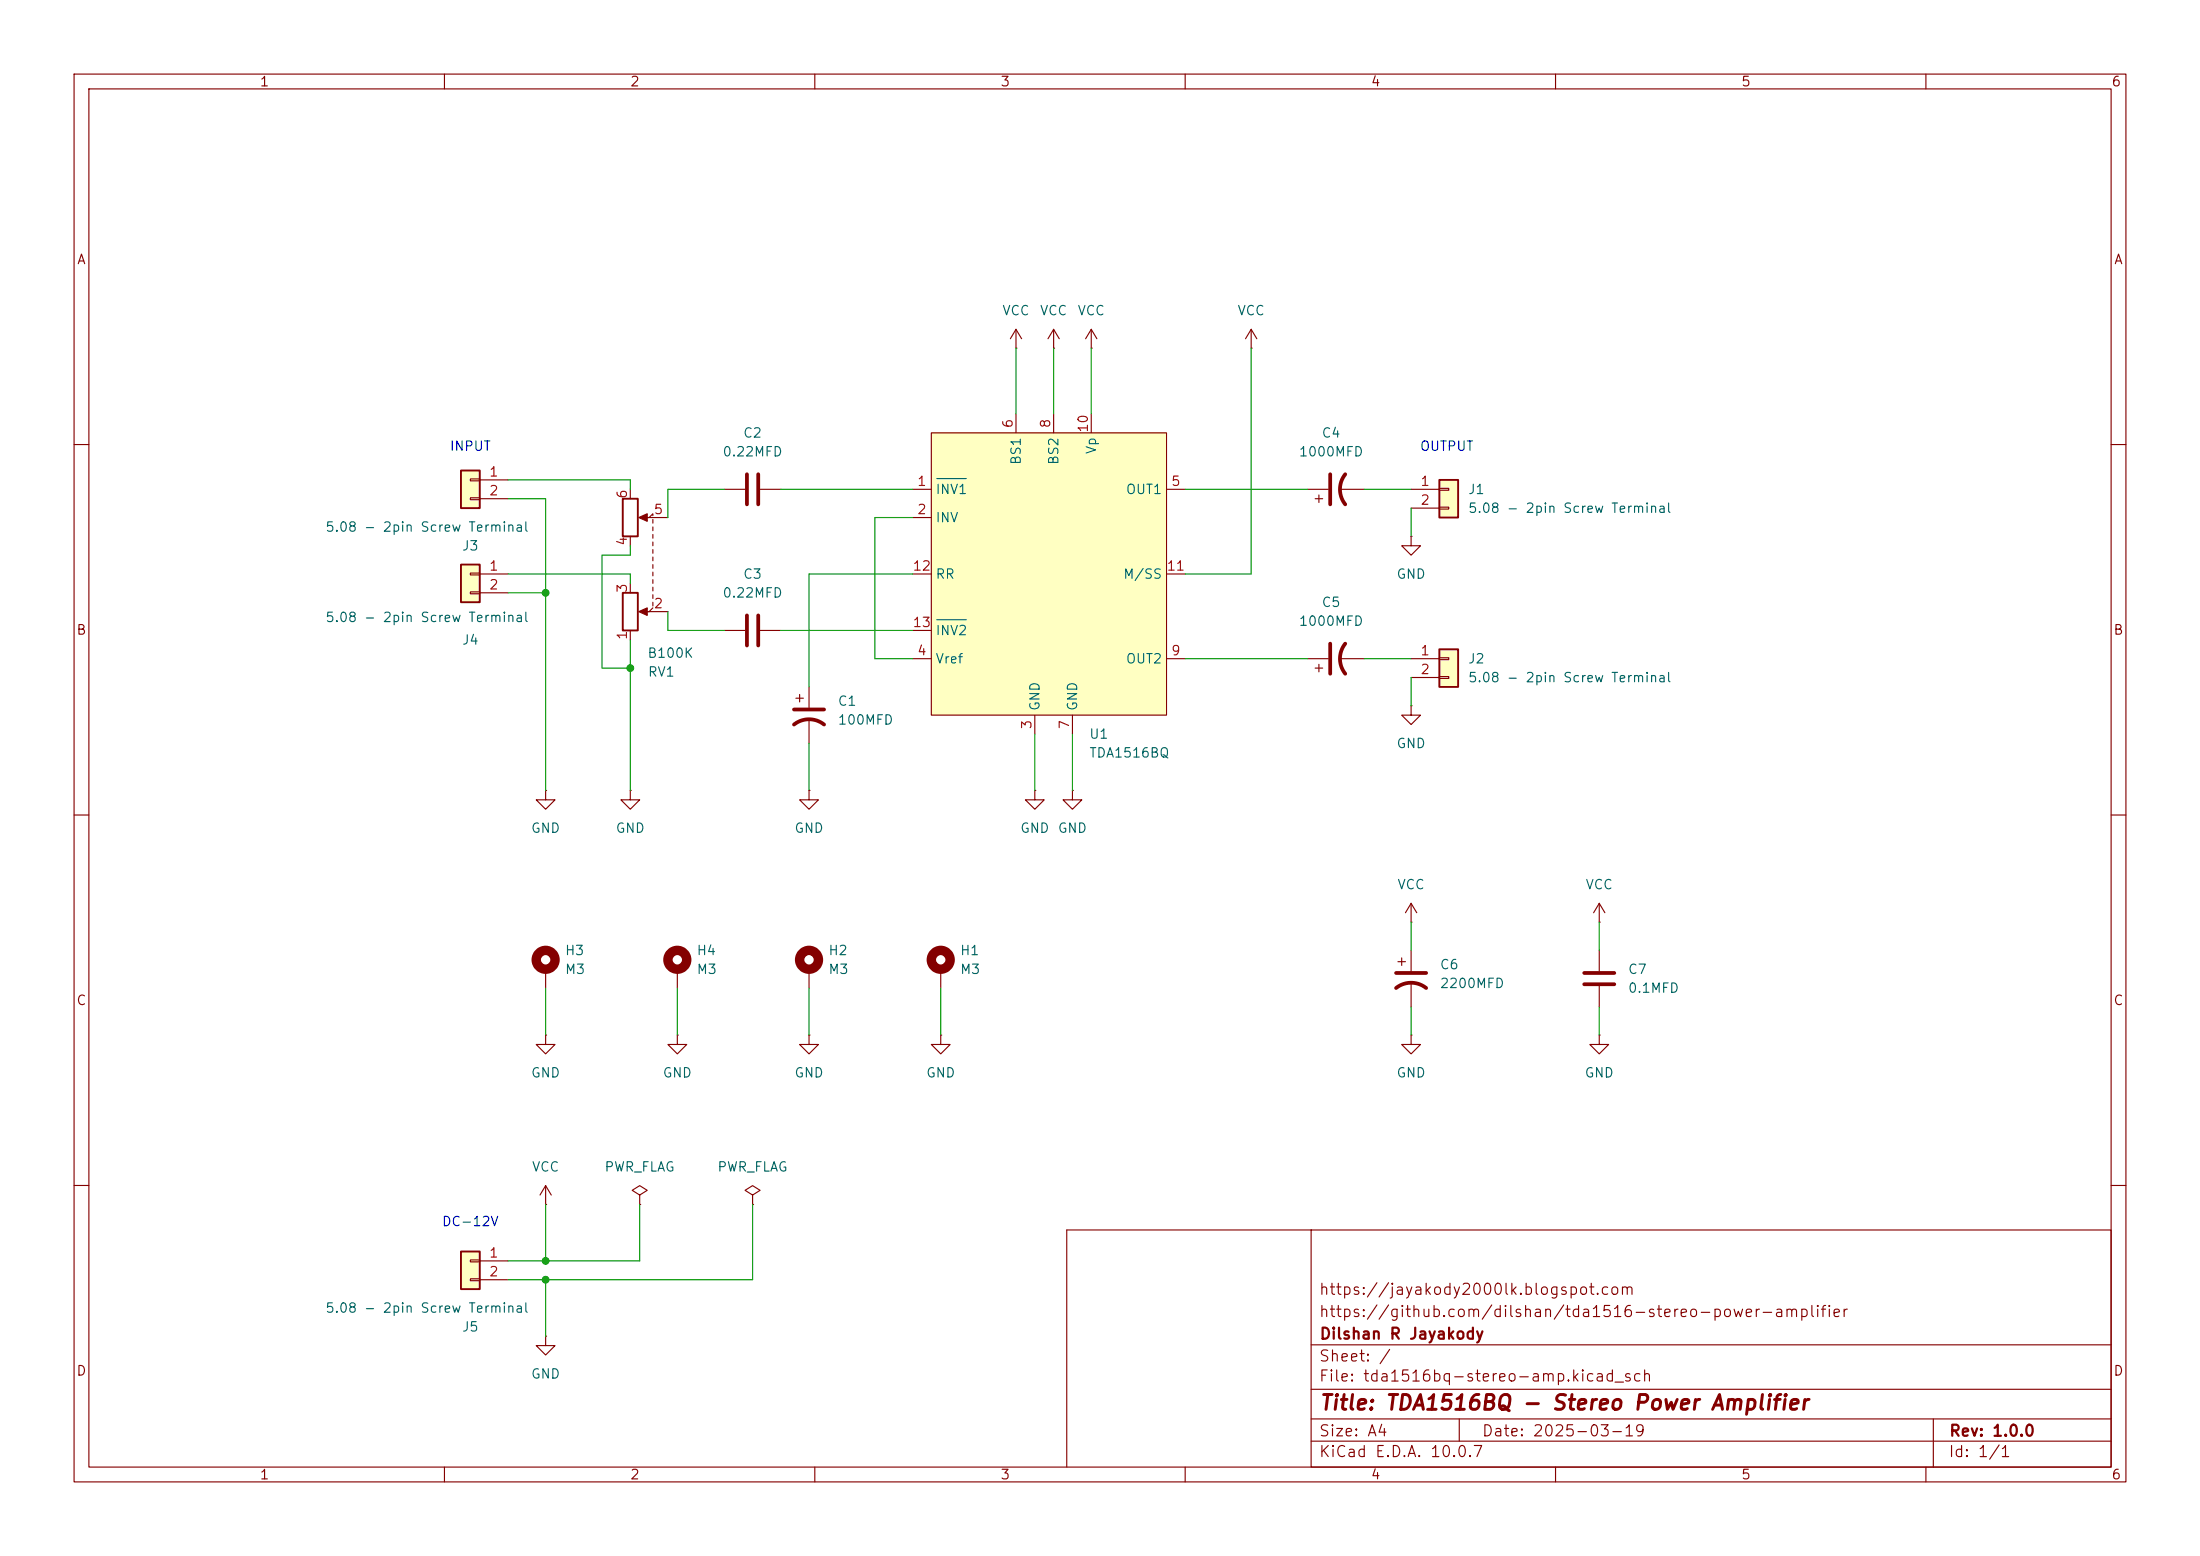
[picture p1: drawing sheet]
<svg xmlns="http://www.w3.org/2000/svg" width="297mm" height="210mm" viewBox="0 0 297 210" stroke-linecap="round" stroke-linejoin="round" font-family="sans-serif">
<g fill="none" stroke="#840000" stroke-width=".15">
<path d="M10 10h277v190h-277zM12 12h273v186h-273zM60 10v2M110 10v2M160 10v2M210 10v2M260 10v2M10 60h2M285 60h2M10 110h2M285 110h2M215.9 128.3v2.8"/>
<path d="M215.9 133.1v2.8M10 160h2M177 166h108v32h-108zM177 166h-33v32M285 160h2M60 198v2M110 198v2M160 198v2M177 194.5h108M177 191.5h108M177 187.5h108M177 181.5h108"/>
<path d="M197 191.5v3M210 198v2M260 198v2M261 191.5v6.5"/>
</g>
<path d="M213.9 132.8h4M213.9 131.3h4" fill="none" stroke="#840000" stroke-width=".51"/>
<path d="M62.2 168.9h2.6v5.1h-2.6z" fill="#ffffc2"/>
<path d="M62.2 168.9h2.6v5.1h-2.6z" fill="none" stroke="#840000" stroke-width=".25"/>
<g fill="none" stroke="#840000" stroke-width=".15">
<path d="M176.5 66h2.8M177.5 67.3h1.1M178.1 66.8v1M180.8 66h3.3M73.7 106.7v1.3h1.2l-1.2 1.2-1.3-1.2h1.3M73.7 106.7h.1M85.1 106.7v1.3h1.3l-1.3 1.2-1.3-1.2h1.3M85.1 106.7h.1M63.5 170.1h1.3v.2h-1.3zM63.5 172.6h1.3v.2h-1.3zM64.8 170.2h3.8M64.8 172.7h3.8"/>
<path d="M73.7 162.6h.1M73.7 160l-.8 1.3M73.7 160l.7 1.3M73.7 160v2.6M86.4 161.3l1-.6-1-.7-1.1 .7 1.1 .6v1.3M86.4 162.6h.1M101.6 161.3l1-.6-1-.7-1 .7 1 .6v1.3M101.6 162.6h.1M73.7 180.3v1.3h1.2l-1.2 1.3-1.3-1.3h1.3M73.7 180.3h.1"/>
</g>
<path d="M179.6 64v4.1M181.6 64a3.3 3.3 0 0 0 0 4.1" fill="none" stroke="#840000" stroke-width=".51"/>
<path d="M194.3 64.8h2.5v5.1h-2.5z" fill="#ffffc2"/>
<path d="M194.3 64.8h2.5v5.1h-2.5z" fill="none" stroke="#840000" stroke-width=".25"/>
<path d="M190.5 66h3.8M190.5 68.6h3.8M194.3 65.9h1.3v.3h-1.3zM194.3 68.5h1.3v.2h-1.3zM176.5 88.9h2.8M177.5 90.2h1.1M178.1 89.7v1M180.8 88.9h3.3M190.5 95.3v1.2h1.3l-1.3 1.3-1.3-1.3h1.3M190.5 95.3h.1" fill="none" stroke="#840000" stroke-width=".15"/>
<path d="M179.6 86.9v4M181.6 86.9a3.3 3.3 0 0 0 0 4" fill="none" stroke="#840000" stroke-width=".51"/>
<path d="M194.3 87.6h2.5v5.1h-2.5z" fill="#ffffc2"/>
<path d="M194.3 87.6h2.5v5.1h-2.5z" fill="none" stroke="#840000" stroke-width=".25"/>
<g fill="none" stroke="#840000" stroke-width=".15">
<path d="M190.5 72.4v1.3h1.3l-1.3 1.2-1.3-1.2h1.3M190.5 72.4h.1M190.5 88.9h3.8M190.5 91.4h3.8M194.3 88.8h1.3v.2h-1.3zM194.3 91.3h1.3v.3h-1.3zM188.7 129.8h1M189.2 129.3v1M190.5 124.5h.1M190.5 139.7v1.3h1.3l-1.3 1.2-1.3-1.2h1.3M190.5 139.7h.1M190.5 121.9l-.8 1.3"/>
<path d="M190.5 121.9l.8 1.3M190.5 121.9v2.6M190.5 128.3v2.8M190.5 132.6v3.3M215.9 124.5h.1M215.9 139.7v1.3h1.3l-1.3 1.2-1.3-1.2h1.3M215.9 139.7h.1M215.9 121.9l-.8 1.3M215.9 121.9l.8 1.3M215.9 121.9v2.6"/>
</g>
<path d="M188.5 133.4a3.3 3.3 0 0 1 4 0M188.5 131.3h4" fill="none" stroke="#840000" stroke-width=".51"/>
<path d="M125.7 58.4h31.8v38.1h-31.8z" fill="#ffffc2"/>
<g fill="none" stroke="#840000" stroke-width=".15">
<path d="M125.7 58.4h31.8v38.1h-31.8zM137.2 47h.1M137.2 44.5v2.5M137.2 55.9v2.5M137.2 44.5l-.8 1.2M137.2 44.5l.7 1.2M142.2 47h.1M142.2 44.5v2.5M142.2 55.9v2.5M142.2 44.5l-.7 1.2M142.2 44.5l.8 1.2M147.3 47h.1"/>
<path d="M147.3 44.5v2.5M147.3 55.9v2.5M147.3 44.5l-.7 1.2M147.3 44.5l.8 1.2M168.9 47h.1M168.9 44.5l-.8 1.2M168.9 44.5l.8 1.2M168.9 44.5v2.5M85.1 66v1.3M85.1 72.4v1.3M85.1 78.7v1.3M86.6 69.9h3.6"/>
<path d="M88.1 69.6v-.3l-.5 .6M88.1 70.1v.5M88.1 71.1v.5M88.1 72.1v.5M88.1 73.2v.5M88.1 74.2v.5M88.1 75.2v.5M88.1 76.2v.5M88.1 77.2v.5M88.1 78.2v.5M88.1 79.2v.6M97.8 66h2.8"/>
<path d="M102.6 66h2.8M123.2 66h2.5M123.2 69.9h2.5M123.2 77.5h2.5M157.5 66h2.5M157.5 77.5h2.5M85.1 85.1v1.3M86.6 82.6h3.6M88.1 82l-.5 .6M88.1 80.3v.5M88.1 81.3v.5M97.8 85.1h2.8"/>
<path d="M102.6 85.1h2.8M107.4 94.2h1.1M107.9 93.7v1M109.2 92.7v2.8M109.2 97v3.3M123.2 88.9h2.5M123.2 85.1h2.5M139.7 96.5v2.6M144.8 96.5v2.6M157.5 88.9h2.5M109.2 106.7v1.3h1.3l-1.3 1.2-1.3-1.2h1.3M109.2 106.7h.1"/>
<path d="M139.7 106.7v1.3h1.3l-1.3 1.2-1.3-1.2h1.3M139.7 106.7h.1M144.8 106.7v1.3h1.2l-1.2 1.2-1.3-1.2h1.3M144.8 106.7h.1M91.4 130.8v2.6M109.2 139.7v1.3h1.3l-1.3 1.2-1.3-1.2h1.3M109.2 139.7h.1M109.2 130.8v2.6M127 139.7v1.3h1.3l-1.3 1.2-1.3-1.2h1.3M127 139.7h.1M127 130.8v2.6"/>
</g>
<path d="M126.5 64.6h3.9M126.5 83.6h3.9" fill="none" stroke="#006464" stroke-width=".15"/>
<path d="M100.8 64v4.1M102.4 64v4.1M100.8 83.1v4M102.4 83.1v4M107.2 97.8a3.3 3.3 0 0 1 4.1 0M107.2 95.8h4.1" fill="none" stroke="#840000" stroke-width=".51"/>
<g fill="none" stroke="#840000" stroke-width="1.3">
<circle cx="91.4" cy="129.5" r="1.27"/>
<circle cx="109.2" cy="129.5" r="1.27"/>
<circle cx="127" cy="129.5" r="1.27"/>
</g>
<path d="M84.1 67.3h2v5.1h-2zM84.1 80h2v5.1h-2z" fill="none" stroke="#840000" stroke-width=".25"/>
<g fill="#840000" stroke="#840000" stroke-width=".15">
<path d="M86.2 82.6l1.2-.6v1.1z"/>
<path d="M86.2 69.9l1.2-.6v1.1z"/>
</g>
<path d="M62.2 63.5h2.6v5.1h-2.6z" fill="#ffffc2"/>
<path d="M62.2 63.5h2.6v5.1h-2.6z" fill="none" stroke="#840000" stroke-width=".25"/>
<path d="M63.5 64.6h1.3v.3h-1.3zM63.5 67.2h1.3v.2h-1.3zM64.8 64.8h3.8M64.8 67.3h3.8M73.7 139.7v1.3h1.2l-1.2 1.2-1.3-1.2h1.3M73.7 139.7h.1" fill="none" stroke="#840000" stroke-width=".15"/>
<path d="M62.2 76.2h2.6v5.1h-2.6z" fill="#ffffc2"/>
<path d="M62.2 76.2h2.6v5.1h-2.6z" fill="none" stroke="#840000" stroke-width=".25"/>
<path d="M63.5 77.3h1.3v.3h-1.3zM63.5 79.9h1.3v.2h-1.3zM64.8 77.5h3.8M64.8 80h3.8M73.7 130.8v2.6M91.4 139.7v1.3h1.3l-1.3 1.2-1.2-1.2h1.2M91.4 139.7h.1" fill="none" stroke="#840000" stroke-width=".15"/>
<circle cx="73.7" cy="129.5" r="1.27" fill="none" stroke="#840000" stroke-width="1.3"/>
<g fill="none" stroke="#009600" stroke-width=".15">
<path d="M137.2 47v8.9M142.2 47v8.9M147.3 47v8.9M168.9 47v30.5h-8.9M68.6 77.5h16.5v1.2M68.6 64.8h16.5v1.2M68.6 67.3h5.1v39.4M85.1 73.7v1.2h-3.8v15.3h3.8M97.8 66h-7.6v3.9M105.4 66h17.8M123.2 77.5h-14v15.2M123.2 69.9h-5.1v19h5.1"/>
<path d="M160 66h16.5M184.1 66h6.4M190.5 68.6v3.8M68.6 80h5.1M85.1 86.4v20.3M90.2 82.6v2.5h7.6M105.4 85.1h17.8M139.7 99.1v7.6M144.8 99.1v7.6M160 88.9h16.5M184.1 88.9h6.4M190.5 91.4v3.9"/>
<path d="M109.2 100.3v6.4M73.7 133.4v6.3M91.4 133.4v6.3M109.2 133.4v6.3M127 133.4v6.3M190.5 124.5v3.8M190.5 135.9v3.8M215.9 124.5v3.8M215.9 135.9v3.8M73.7 162.6v7.6M73.7 172.7v7.6M86.4 162.6v7.6h-17.8"/>
<path d="M101.6 162.6v10.1h-33"/>
</g>
<g fill="#009600" stroke="#009600" stroke-width=".14">
<circle cx="85.1" cy="90.2" r=".46"/>
<circle cx="73.7" cy="80" r=".46"/>
<circle cx="73.7" cy="170.2" r=".46"/>
<circle cx="73.7" cy="172.7" r=".46"/>
</g>
<text font-size="2" fill="#840000" x="178" y="190.8">Title: TDA1516BQ - Stereo Power Amplifier</text>
<g font-size="1.5" fill="#840000">
<text x="178" y="178.1">https://github.com/dilshan/tda1516-stereo-power-amplifier</text>
<text x="178" y="175.1">https://jayakody2000lk.blogspot.com</text>
<text x="178" y="184.1">Sheet: /</text>
<text x="178" y="181.1">Dilshan R Jayakody</text>
<text x="178" y="186.8">File: tda1516bq-stereo-amp.kicad_sch</text>
<text x="178" y="197">KiCad E.D.A. 10.0.7</text>
<text x="178" y="194.2">Size: A4</text>
<text x="200" y="194.2">Date: 2025-03-19</text>
<text x="263" y="197">Id: 1/1</text>
<text x="263" y="194.2">Rev: 1.0.0</text>
</g>
<g font-size="1.3" fill="#840000">
<text x="35" y="12">1</text>
<text x="85" y="12">2</text>
<text x="135" y="12">3</text>
<text x="185" y="12">4</text>
<text x="235" y="12">5</text>
<text x="285" y="12">6</text>
<text x="10.3" y="36">A</text>
<text x="285.3" y="36">A</text>
<text x="10.2" y="86">B</text>
<text x="285.2" y="86">B</text>
<text x="10.2" y="136">C</text>
<text x="285.2" y="136">C</text>
<text x="10.2" y="186">D</text>
<text x="285.2" y="186">D</text>
<text x="35" y="200">1</text>
<text x="85" y="200">2</text>
<text x="135" y="200">3</text>
<text x="185" y="200">4</text>
<text x="235" y="200">5</text>
<text x="285" y="200">6</text>
</g>
<g font-size="1.3" fill="#006464">
<text x="135.2" y="42.9">VCC</text>
<text x="140.3" y="42.9">VCC</text>
<text x="145.4" y="42.9">VCC</text>
<text x="167" y="42.9">VCC</text>
<text x="100.2" y="59.4">C2</text>
<text x="178.3" y="59.4">C4</text>
<text x="97.5" y="61.9">0.22MFD</text>
<text x="138.1" y="62.8" transform="rotate(-90 138.1 62.8)">BS1</text>
<text x="143.2" y="62.8" transform="rotate(-90 143.2 62.8)">BS2</text>
<text x="148.3" y="61.4" transform="rotate(-90 148.3 61.4)">Vp</text>
<text x="175.3" y="61.9">1000MFD</text>
<text x="126.2" y="67">INV1</text>
<text x="126.2" y="70.8">INV</text>
<text x="151.9" y="67">OUT1</text>
<text x="198.1" y="67">J1</text>
<text x="198.1" y="69.5">5.08 - 2pin Screw Terminal</text>
<text x="43.8" y="72.1">5.08 - 2pin Screw Terminal</text>
<text x="62.3" y="74.6">J3</text>
<text x="97.5" y="81">0.22MFD</text>
<text x="100.2" y="78.4">C3</text>
<text x="126.2" y="78.4">RR</text>
<text x="151.5" y="78.4">M/SS</text>
<text x="178.3" y="82.2">C5</text>
<text x="188.4" y="78.4">GND</text>
<text x="43.8" y="84.3">5.08 - 2pin Screw Terminal</text>
<text x="62.3" y="87.3">J4</text>
<text x="87.3" y="89.1">B100K</text>
<text x="126.2" y="89.9">Vref</text>
<text x="126.2" y="86.1">INV2</text>
<text x="151.9" y="89.9">OUT2</text>
<text x="175.3" y="84.8">1000MFD</text>
<text x="198.1" y="89.9">J2</text>
<text x="87.4" y="91.6">RV1</text>
<text x="113" y="95.6">C1</text>
<text x="198.1" y="92.4">5.08 - 2pin Screw Terminal</text>
<text x="113" y="98.1">100MFD</text>
<text x="140.7" y="96" transform="rotate(-90 140.7 96)">GND</text>
<text x="145.7" y="96" transform="rotate(-90 145.7 96)">GND</text>
<text x="147" y="100">U1</text>
<text x="188.4" y="101.3">GND</text>
<text x="147" y="102.6">TDA1516BQ</text>
<text x="71.6" y="112.7">GND</text>
<text x="83" y="112.7">GND</text>
<text x="107.2" y="112.7">GND</text>
<text x="137.6" y="112.7">GND</text>
<text x="142.7" y="112.7">GND</text>
<text x="188.6" y="120.3">VCC</text>
<text x="214" y="120.3">VCC</text>
<text x="76.2" y="129.2">H3</text>
<text x="76.2" y="131.8">M3</text>
<text x="94" y="129.2">H4</text>
<text x="94" y="131.8">M3</text>
<text x="111.7" y="129.2">H2</text>
<text x="111.7" y="131.8">M3</text>
<text x="129.5" y="129.2">H1</text>
<text x="129.5" y="131.8">M3</text>
<text x="194.3" y="131.1">C6</text>
<text x="219.7" y="131.8">C7</text>
<text x="194.3" y="133.7">2200MFD</text>
<text x="219.7" y="134.3">0.1MFD</text>
<text x="71.6" y="145.7">GND</text>
<text x="89.4" y="145.7">GND</text>
<text x="107.2" y="145.7">GND</text>
<text x="124.9" y="145.7">GND</text>
<text x="188.4" y="145.7">GND</text>
<text x="213.8" y="145.7">GND</text>
<text x="71.7" y="158.4">VCC</text>
<text x="81.5" y="158.4">PWR_FLAG</text>
<text x="96.8" y="158.4">PWR_FLAG</text>
<text x="43.8" y="177.5">5.08 - 2pin Screw Terminal</text>
<text x="62.3" y="180">J5</text>
<text x="71.6" y="186.4">GND</text>
</g>
<g font-size="1.3" fill="#a90000">
<text x="137" y="57.9" transform="rotate(-90 137 57.9)">6</text>
<text x="142.1" y="57.9" transform="rotate(-90 142.1 57.9)">8</text>
<text x="147.2" y="58.5" transform="rotate(-90 147.2 58.5)">10</text>
<text x="65.9" y="64.6">1</text>
<text x="123.7" y="65.9">1</text>
<text x="158" y="65.9">5</text>
<text x="191.7" y="65.9">1</text>
<text x="65.9" y="67.2">2</text>
<text x="85" y="67.4" transform="rotate(-90 85 67.4)">6</text>
<text x="88.2" y="69.7">5</text>
<text x="123.7" y="69.7">2</text>
<text x="191.7" y="68.4">2</text>
<text x="65.9" y="77.3">1</text>
<text x="85" y="73.8" transform="rotate(-90 85 73.8)">4</text>
<text x="123.1" y="77.3">12</text>
<text x="157.4" y="77.3">11</text>
<text x="65.9" y="79.9">2</text>
<text x="85" y="80.1" transform="rotate(-90 85 80.1)">3</text>
<text x="88.2" y="82.4">2</text>
<text x="85" y="86.5" transform="rotate(-90 85 86.5)">1</text>
<text x="123.1" y="85">13</text>
<text x="123.7" y="88.8">4</text>
<text x="158" y="88.8">9</text>
<text x="191.7" y="88.8">1</text>
<text x="191.7" y="91.3">2</text>
<text x="139.6" y="98.5" transform="rotate(-90 139.6 98.5)">3</text>
<text x="144.6" y="98.5" transform="rotate(-90 144.6 98.5)">7</text>
<text x="65.9" y="170">1</text>
<text x="65.9" y="172.6">2</text>
</g>
<g font-size="1.3" fill="#0000c2">
<text x="60.6" y="61.2">INPUT</text>
<text x="191.6" y="61.2">OUTPUT</text>
<text x="59.6" y="165.8">DC-12V</text>
</g>
</svg>
